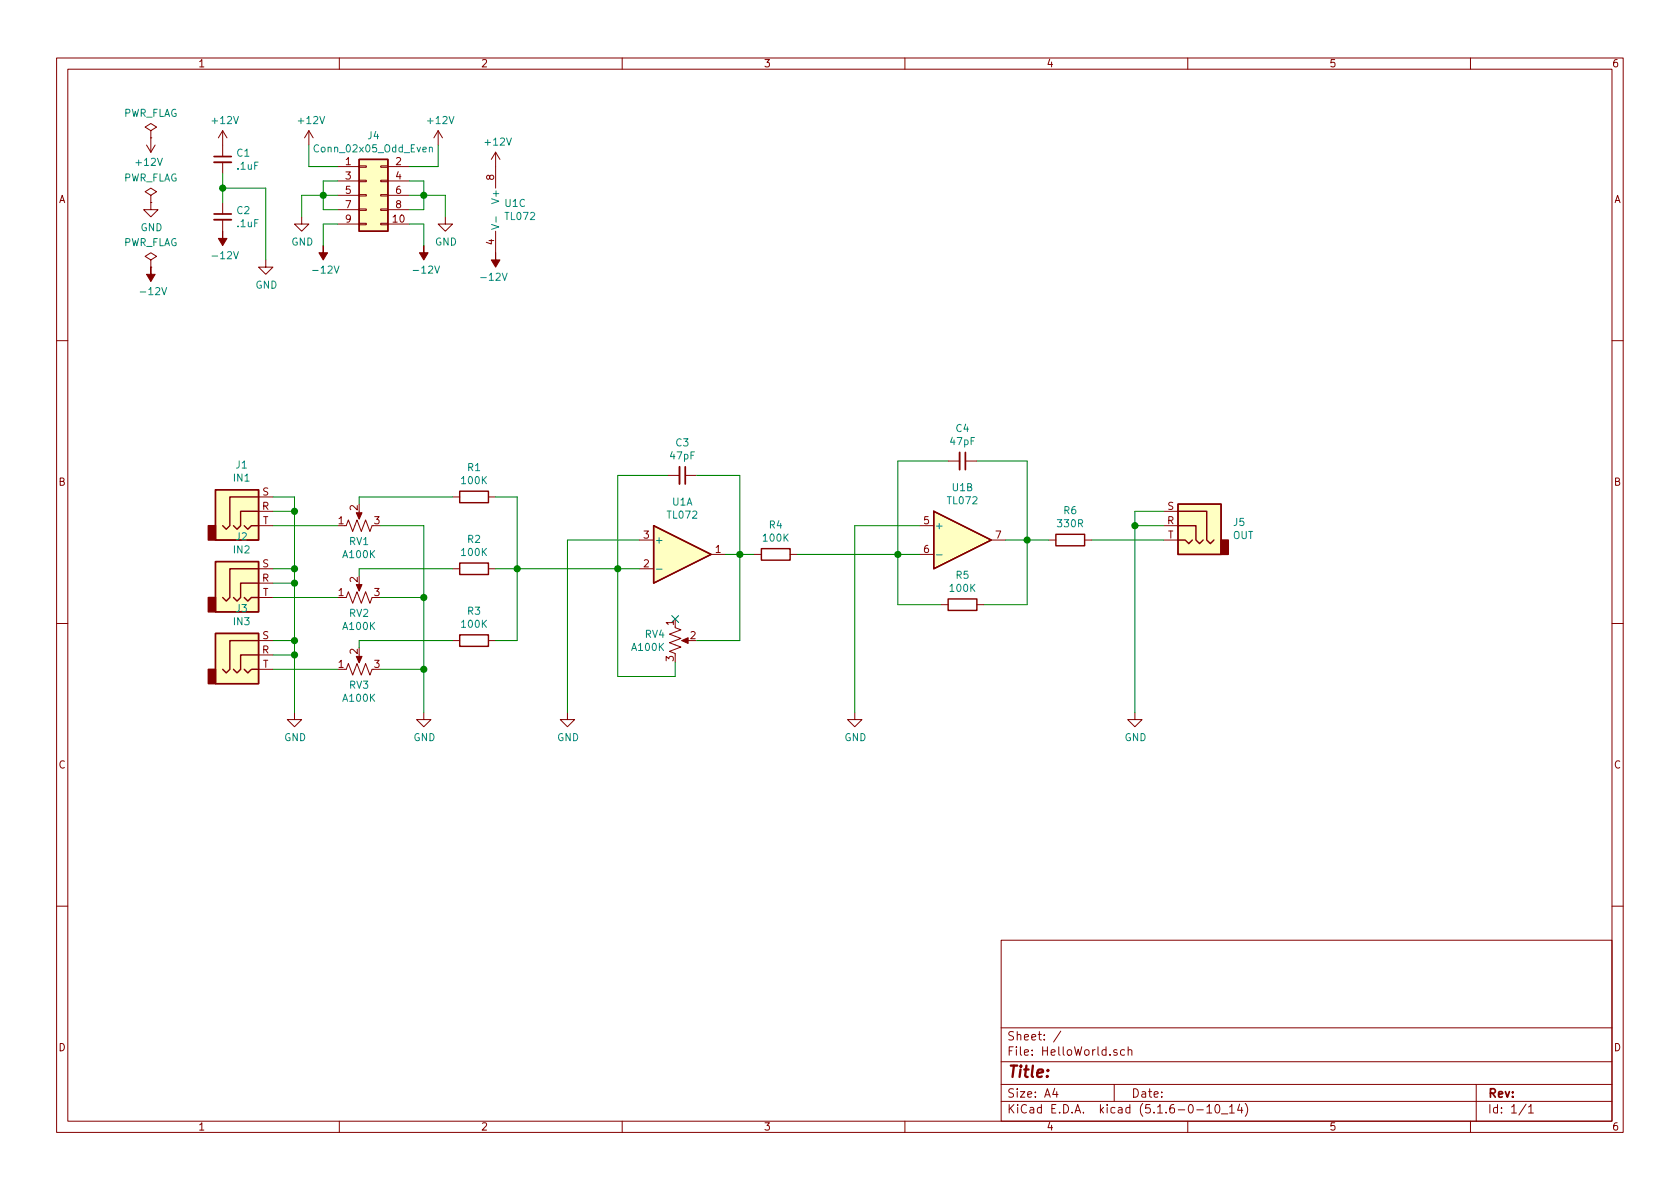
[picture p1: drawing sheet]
EESchema Schematic File Version 4
EELAYER 30 0
EELAYER END
$Descr A4 11693 8268
encoding utf-8
Sheet 1 1
Title ""
Date ""
Rev ""
Comp ""
Comment1 ""
Comment2 ""
Comment3 ""
Comment4 ""
$EndDescr
$Comp
L Device:R R1
U 1 1
P 3300 3450
F 0 "R1" V 3093 3450 50  0000 C CNN
F 1 "100K" V 3184 3450 50  0000 C CNN
F 2 "Resistor_THT:R_Axial_DIN0204_L3.6mm_D1.6mm_P7.62mm_Horizontal" V 3230 3450 50  0001 C CNN
F 3 "~" H 3300 3450 50  0001 C CNN
	1    3300 3450
	0    1    1    0   
$EndComp
$Comp
L Device:R R2
U 1 1
P 3300 3950
F 0 "R2" V 3093 3950 50  0000 C CNN
F 1 "100K" V 3184 3950 50  0000 C CNN
F 2 "Resistor_THT:R_Axial_DIN0204_L3.6mm_D1.6mm_P7.62mm_Horizontal" V 3230 3950 50  0001 C CNN
F 3 "~" H 3300 3950 50  0001 C CNN
	1    3300 3950
	0    1    1    0   
$EndComp
$Comp
L Device:R R3
U 1 1
P 3300 4450
F 0 "R3" V 3093 4450 50  0000 C CNN
F 1 "100K" V 3184 4450 50  0000 C CNN
F 2 "Resistor_THT:R_Axial_DIN0204_L3.6mm_D1.6mm_P7.62mm_Horizontal" V 3230 4450 50  0001 C CNN
F 3 "~" H 3300 4450 50  0001 C CNN
	1    3300 4450
	0    1    1    0   
$EndComp
$Comp
L power:+12V #PWR01
U 1 1
P 3050 1000
F 0 "#PWR01" H 3050 850 50  0001 C CNN
F 1 "+12V" H 3065 1173 50  0000 C CNN
F 2 "" H 3050 1000 50  0001 C CNN
F 3 "" H 3050 1000 50  0001 C CNN
	1    3050 1000
	1    0    0    -1  
$EndComp
$Comp
L power:-12V #PWR02
U 1 1
P 2950 1700
F 0 "#PWR02" H 2950 1800 50  0001 C CNN
F 1 "-12V" H 2965 1873 50  0000 C CNN
F 2 "" H 2950 1700 50  0001 C CNN
F 3 "" H 2950 1700 50  0001 C CNN
	1    2950 1700
	1    0    0    1   
$EndComp
$Comp
L power:GND #PWR04
U 1 1
P 3100 1500
F 0 "#PWR04" H 3100 1250 50  0001 C CNN
F 1 "GND" H 3105 1327 50  0000 C CNN
F 2 "" H 3100 1500 50  0001 C CNN
F 3 "" H 3100 1500 50  0001 C CNN
	1    3100 1500
	1    0    0    -1  
$EndComp
Wire Wire Line
	3050 1000 3050 1150
Wire Wire Line
	3050 1150 2850 1150
Wire Wire Line
	2850 1550 2950 1550
Wire Wire Line
	2950 1550 2950 1700
$Comp
L power:+12V #PWR05
U 1 1
P 1550 1000
F 0 "#PWR05" H 1550 850 50  0001 C CNN
F 1 "+12V" H 1565 1173 50  0000 C CNN
F 2 "" H 1550 1000 50  0001 C CNN
F 3 "" H 1550 1000 50  0001 C CNN
	1    1550 1000
	1    0    0    -1  
$EndComp
$Comp
L power:-12V #PWR06
U 1 1
P 1550 1600
F 0 "#PWR06" H 1550 1700 50  0001 C CNN
F 1 "-12V" H 1565 1773 50  0000 C CNN
F 2 "" H 1550 1600 50  0001 C CNN
F 3 "" H 1550 1600 50  0001 C CNN
	1    1550 1600
	1    0    0    1   
$EndComp
$Comp
L power:GND #PWR08
U 1 1
P 1850 1800
F 0 "#PWR08" H 1850 1550 50  0001 C CNN
F 1 "GND" H 1855 1627 50  0000 C CNN
F 2 "" H 1850 1800 50  0001 C CNN
F 3 "" H 1850 1800 50  0001 C CNN
	1    1850 1800
	1    0    0    -1  
$EndComp
$Comp
L Device:C_Small C1
U 1 1
P 1550 1100
F 0 "C1" H 1642 1146 50  0000 L CNN
F 1 ".1uF" H 1642 1055 50  0000 L CNN
F 2 "Capacitor_THT:C_Disc_D3.8mm_W2.6mm_P2.50mm" H 1550 1100 50  0001 C CNN
F 3 "~" H 1550 1100 50  0001 C CNN
	1    1550 1100
	1    0    0    -1  
$EndComp
$Comp
L Device:C_Small C2
U 1 1
P 1550 1500
F 0 "C2" H 1642 1546 50  0000 L CNN
F 1 ".1uF" H 1642 1455 50  0000 L CNN
F 2 "Capacitor_THT:C_Disc_D3.8mm_W2.6mm_P2.50mm" H 1550 1500 50  0001 C CNN
F 3 "~" H 1550 1500 50  0001 C CNN
	1    1550 1500
	1    0    0    -1  
$EndComp
$Comp
L Amplifier_Operational:TL072 U1
U 3 1
P 3550 1450
F 0 "U1" H 3508 1496 50  0000 L CNN
F 1 "TL072" H 3508 1405 50  0000 L CNN
F 2 "Package_DIP:DIP-8_W10.16mm" H 3550 1450 50  0001 C CNN
F 3 "http://www.ti.com/lit/ds/symlink/tl071.pdf" H 3550 1450 50  0001 C CNN
	3    3550 1450
	1    0    0    -1  
$EndComp
$Comp
L power:+12V #PWR09
U 1 1
P 3450 1150
F 0 "#PWR09" H 3450 1000 50  0001 C CNN
F 1 "+12V" H 3465 1323 50  0000 C CNN
F 2 "" H 3450 1150 50  0001 C CNN
F 3 "" H 3450 1150 50  0001 C CNN
	1    3450 1150
	1    0    0    -1  
$EndComp
$Comp
L power:-12V #PWR010
U 1 1
P 3450 1750
F 0 "#PWR010" H 3450 1850 50  0001 C CNN
F 1 "-12V" H 3465 1923 50  0000 C CNN
F 2 "" H 3450 1750 50  0001 C CNN
F 3 "" H 3450 1750 50  0001 C CNN
	1    3450 1750
	-1   0    0    1   
$EndComp
$Comp
L Amplifier_Operational:TL072 U1
U 1 1
P 4750 3850
F 0 "U1" H 4750 4217 50  0000 C CNN
F 1 "TL072" H 4750 4126 50  0000 C CNN
F 2 "Package_DIP:DIP-8_W10.16mm" H 4750 3850 50  0001 C CNN
F 3 "http://www.ti.com/lit/ds/symlink/tl071.pdf" H 4750 3850 50  0001 C CNN
	1    4750 3850
	1    0    0    -1  
$EndComp
$Comp
L Connector:AudioJack3 J1
U 1 1
P 1700 3550
F 0 "J1" H 1682 3875 50  0000 C CNN
F 1 "IN1" H 1682 3784 50  0000 C CNN
F 2 "Connector_Audio:Jack_3.5mm_QingPu_WQP-PJ398SM_Vertical_CircularHoles" H 1700 3550 50  0001 C CNN
F 3 "~" H 1700 3550 50  0001 C CNN
	1    1700 3550
	1    0    0    -1  
$EndComp
$Comp
L Connector:AudioJack3 J2
U 1 1
P 1700 4050
F 0 "J2" H 1682 4375 50  0000 C CNN
F 1 "IN2" H 1682 4284 50  0000 C CNN
F 2 "Connector_Audio:Jack_3.5mm_QingPu_WQP-PJ398SM_Vertical_CircularHoles" H 1700 4050 50  0001 C CNN
F 3 "~" H 1700 4050 50  0001 C CNN
	1    1700 4050
	1    0    0    -1  
$EndComp
$Comp
L Connector:AudioJack3 J3
U 1 1
P 1700 4550
F 0 "J3" H 1682 4875 50  0000 C CNN
F 1 "IN3" H 1682 4784 50  0000 C CNN
F 2 "Connector_Audio:Jack_3.5mm_QingPu_WQP-PJ398SM_Vertical_CircularHoles" H 1700 4550 50  0001 C CNN
F 3 "~" H 1700 4550 50  0001 C CNN
	1    1700 4550
	1    0    0    -1  
$EndComp
$Comp
L power:GND #PWR03
U 1 1
P 2050 4950
F 0 "#PWR03" H 2050 4700 50  0001 C CNN
F 1 "GND" H 2055 4777 50  0000 C CNN
F 2 "" H 2050 4950 50  0001 C CNN
F 3 "" H 2050 4950 50  0001 C CNN
	1    2050 4950
	1    0    0    -1  
$EndComp
Wire Wire Line
	1900 3450 2050 3450
Wire Wire Line
	2050 3450 2050 3550
Wire Wire Line
	1900 3550 2050 3550
Connection ~ 2050 3550
Wire Wire Line
	2050 3550 2050 3950
Wire Wire Line
	1900 3950 2050 3950
Connection ~ 2050 3950
Wire Wire Line
	2050 3950 2050 4050
Wire Wire Line
	1900 4050 2050 4050
Connection ~ 2050 4050
Wire Wire Line
	2050 4050 2050 4450
Wire Wire Line
	1900 4450 2050 4450
Connection ~ 2050 4450
Wire Wire Line
	2050 4450 2050 4550
Wire Wire Line
	1900 4550 2050 4550
Connection ~ 2050 4550
Wire Wire Line
	2050 4550 2050 4950
$Comp
L Device:R_POT_US RV1
U 1 1
P 2500 3650
F 0 "RV1" V 2387 3650 50  0000 C CNN
F 1 "A100K" V 2296 3650 50  0000 C CNN
F 2 "Potentiometer_THT:Potentiometer_Alpha_RD901F-40-00D_Single_Vertical" H 2500 3650 50  0001 C CNN
F 3 "~" H 2500 3650 50  0001 C CNN
	1    2500 3650
	0    -1   -1   0   
$EndComp
$Comp
L Device:R_POT_US RV2
U 1 1
P 2500 4150
F 0 "RV2" V 2387 4150 50  0000 C CNN
F 1 "A100K" V 2296 4150 50  0000 C CNN
F 2 "Potentiometer_THT:Potentiometer_Alpha_RD901F-40-00D_Single_Vertical" H 2500 4150 50  0001 C CNN
F 3 "~" H 2500 4150 50  0001 C CNN
	1    2500 4150
	0    -1   -1   0   
$EndComp
$Comp
L Device:R_POT_US RV3
U 1 1
P 2500 4650
F 0 "RV3" V 2387 4650 50  0000 C CNN
F 1 "A100K" V 2296 4650 50  0000 C CNN
F 2 "Potentiometer_THT:Potentiometer_Alpha_RD901F-40-00D_Single_Vertical" H 2500 4650 50  0001 C CNN
F 3 "~" H 2500 4650 50  0001 C CNN
	1    2500 4650
	0    -1   -1   0   
$EndComp
Wire Wire Line
	1900 4150 2350 4150
Wire Wire Line
	1900 4650 2350 4650
Wire Wire Line
	1900 3650 2350 3650
$Comp
L power:GND #PWR07
U 1 1
P 2950 4950
F 0 "#PWR07" H 2950 4700 50  0001 C CNN
F 1 "GND" H 2955 4777 50  0000 C CNN
F 2 "" H 2950 4950 50  0001 C CNN
F 3 "" H 2950 4950 50  0001 C CNN
	1    2950 4950
	1    0    0    -1  
$EndComp
Wire Wire Line
	2650 3650 2950 3650
Wire Wire Line
	2950 3650 2950 4150
Wire Wire Line
	2650 4150 2950 4150
Connection ~ 2950 4150
Wire Wire Line
	2950 4150 2950 4650
Wire Wire Line
	2650 4650 2950 4650
Connection ~ 2950 4650
Wire Wire Line
	2950 4650 2950 4950
Wire Wire Line
	2500 4500 2500 4450
Wire Wire Line
	2500 4450 3150 4450
Wire Wire Line
	2500 4000 2500 3950
Wire Wire Line
	2500 3950 3150 3950
Wire Wire Line
	2500 3500 2500 3450
Wire Wire Line
	2500 3450 3150 3450
Wire Wire Line
	3450 3950 3600 3950
Wire Wire Line
	3450 3450 3600 3450
Wire Wire Line
	3600 3450 3600 3950
Connection ~ 3600 3950
Wire Wire Line
	3450 4450 3600 4450
Wire Wire Line
	3600 4450 3600 3950
$Comp
L Device:R_POT_US RV4
U 1 1
P 4700 4450
F 0 "RV4" H 4632 4496 50  0000 R CNN
F 1 "A100K" H 4632 4405 50  0000 R CNN
F 2 "Potentiometer_THT:Potentiometer_Alpha_RD901F-40-00D_Single_Vertical" H 4700 4450 50  0001 C CNN
F 3 "~" H 4700 4450 50  0001 C CNN
	1    4700 4450
	1    0    0    -1  
$EndComp
$Comp
L Device:R R4
U 1 1
P 5400 3850
F 0 "R4" V 5193 3850 50  0000 C CNN
F 1 "100K" V 5284 3850 50  0000 C CNN
F 2 "Resistor_THT:R_Axial_DIN0204_L3.6mm_D1.6mm_P7.62mm_Horizontal" V 5330 3850 50  0001 C CNN
F 3 "~" H 5400 3850 50  0001 C CNN
	1    5400 3850
	0    1    1    0   
$EndComp
Wire Wire Line
	4700 4600 4700 4700
Wire Wire Line
	4700 4700 4300 4700
Wire Wire Line
	4300 4700 4300 3950
Connection ~ 4300 3950
Wire Wire Line
	4300 3950 4450 3950
Wire Wire Line
	4850 4450 5150 4450
Wire Wire Line
	5150 4450 5150 3850
Wire Wire Line
	5150 3850 5050 3850
Wire Wire Line
	5250 3850 5150 3850
Connection ~ 5150 3850
$Comp
L power:GND #PWR011
U 1 1
P 3950 4950
F 0 "#PWR011" H 3950 4700 50  0001 C CNN
F 1 "GND" H 3955 4777 50  0000 C CNN
F 2 "" H 3950 4950 50  0001 C CNN
F 3 "" H 3950 4950 50  0001 C CNN
	1    3950 4950
	1    0    0    -1  
$EndComp
$Comp
L Device:C_Small C3
U 1 1
P 4750 3300
F 0 "C3" V 4521 3300 50  0000 C CNN
F 1 "47pF" V 4612 3300 50  0000 C CNN
F 2 "Capacitor_THT:C_Disc_D3.8mm_W2.6mm_P2.50mm" H 4750 3300 50  0001 C CNN
F 3 "~" H 4750 3300 50  0001 C CNN
	1    4750 3300
	0    1    1    0   
$EndComp
Wire Wire Line
	4300 3950 4300 3300
Wire Wire Line
	4300 3300 4650 3300
Wire Wire Line
	4850 3300 5150 3300
Wire Wire Line
	5150 3300 5150 3850
$Comp
L Amplifier_Operational:TL072 U1
U 2 1
P 6700 3750
F 0 "U1" H 6700 4117 50  0000 C CNN
F 1 "TL072" H 6700 4026 50  0000 C CNN
F 2 "Package_DIP:DIP-8_W10.16mm" H 6700 3750 50  0001 C CNN
F 3 "http://www.ti.com/lit/ds/symlink/tl071.pdf" H 6700 3750 50  0001 C CNN
	2    6700 3750
	1    0    0    -1  
$EndComp
Wire Wire Line
	5550 3850 6250 3850
$Comp
L Device:C_Small C4
U 1 1
P 6700 3200
F 0 "C4" V 6471 3200 50  0000 C CNN
F 1 "47pF" V 6562 3200 50  0000 C CNN
F 2 "Capacitor_THT:C_Disc_D3.8mm_W2.6mm_P2.50mm" H 6700 3200 50  0001 C CNN
F 3 "~" H 6700 3200 50  0001 C CNN
	1    6700 3200
	0    1    1    0   
$EndComp
Wire Wire Line
	3600 3950 4300 3950
Wire Wire Line
	4450 3750 3950 3750
Wire Wire Line
	3950 3750 3950 4950
Wire Wire Line
	6250 3850 6250 3200
Wire Wire Line
	6250 3200 6600 3200
Connection ~ 6250 3850
Wire Wire Line
	6250 3850 6400 3850
$Comp
L power:GND #PWR012
U 1 1
P 5950 4950
F 0 "#PWR012" H 5950 4700 50  0001 C CNN
F 1 "GND" H 5955 4777 50  0000 C CNN
F 2 "" H 5950 4950 50  0001 C CNN
F 3 "" H 5950 4950 50  0001 C CNN
	1    5950 4950
	1    0    0    -1  
$EndComp
Wire Wire Line
	5950 4950 5950 3650
Wire Wire Line
	5950 3650 6400 3650
Wire Wire Line
	6800 3200 7150 3200
Wire Wire Line
	7150 3200 7150 3750
Wire Wire Line
	7150 3750 7000 3750
$Comp
L Device:R R5
U 1 1
P 6700 4200
F 0 "R5" V 6493 4200 50  0000 C CNN
F 1 "100K" V 6584 4200 50  0000 C CNN
F 2 "Resistor_THT:R_Axial_DIN0204_L3.6mm_D1.6mm_P7.62mm_Horizontal" V 6630 4200 50  0001 C CNN
F 3 "~" H 6700 4200 50  0001 C CNN
	1    6700 4200
	0    1    1    0   
$EndComp
Wire Wire Line
	6250 3850 6250 4200
Wire Wire Line
	6250 4200 6550 4200
Wire Wire Line
	6850 4200 7150 4200
Wire Wire Line
	7150 4200 7150 3750
Connection ~ 7150 3750
$Comp
L Device:R R6
U 1 1
P 7450 3750
F 0 "R6" V 7243 3750 50  0000 C CNN
F 1 "330R" V 7334 3750 50  0000 C CNN
F 2 "Resistor_THT:R_Axial_DIN0204_L3.6mm_D1.6mm_P7.62mm_Horizontal" V 7380 3750 50  0001 C CNN
F 3 "~" H 7450 3750 50  0001 C CNN
	1    7450 3750
	0    1    1    0   
$EndComp
Wire Wire Line
	7150 3750 7300 3750
$Comp
L Connector:AudioJack3 J5
U 1 1
P 8300 3650
F 0 "J5" H 8020 3675 50  0000 R CNN
F 1 "OUT" H 8020 3584 50  0000 R CNN
F 2 "Connector_Audio:Jack_3.5mm_QingPu_WQP-PJ398SM_Vertical_CircularHoles" H 8300 3650 50  0001 C CNN
F 3 "~" H 8300 3650 50  0001 C CNN
	1    8300 3650
	-1   0    0    -1  
$EndComp
Wire Wire Line
	7600 3750 8100 3750
$Comp
L power:GND #PWR013
U 1 1
P 7900 4950
F 0 "#PWR013" H 7900 4700 50  0001 C CNN
F 1 "GND" H 7905 4777 50  0000 C CNN
F 2 "" H 7900 4950 50  0001 C CNN
F 3 "" H 7900 4950 50  0001 C CNN
	1    7900 4950
	1    0    0    -1  
$EndComp
Wire Wire Line
	7900 4950 7900 3650
Wire Wire Line
	7900 3550 8100 3550
Wire Wire Line
	8100 3650 7900 3650
Connection ~ 7900 3650
Wire Wire Line
	7900 3650 7900 3550
NoConn ~ 4700 4300
Wire Wire Line
	1550 1200 1550 1300
Wire Wire Line
	1850 1800 1850 1300
Connection ~ 1550 1300
Wire Wire Line
	1550 1300 1550 1400
Wire Wire Line
	1850 1300 1550 1300
$Comp
L power:PWR_FLAG #FLG0101
U 1 1
P 1050 950
F 0 "#FLG0101" H 1050 1025 50  0001 C CNN
F 1 "PWR_FLAG" H 1050 1123 50  0000 C CNN
F 2 "" H 1050 950 50  0001 C CNN
F 3 "~" H 1050 950 50  0001 C CNN
	1    1050 950 
	1    0    0    -1  
$EndComp
$Comp
L power:PWR_FLAG #FLG0102
U 1 1
P 1050 1400
F 0 "#FLG0102" H 1050 1475 50  0001 C CNN
F 1 "PWR_FLAG" H 1050 1573 50  0000 C CNN
F 2 "" H 1050 1400 50  0001 C CNN
F 3 "~" H 1050 1400 50  0001 C CNN
	1    1050 1400
	1    0    0    -1  
$EndComp
$Comp
L power:PWR_FLAG #FLG0103
U 1 1
P 1050 1850
F 0 "#FLG0103" H 1050 1925 50  0001 C CNN
F 1 "PWR_FLAG" H 1050 2023 50  0000 C CNN
F 2 "" H 1050 1850 50  0001 C CNN
F 3 "~" H 1050 1850 50  0001 C CNN
	1    1050 1850
	1    0    0    -1  
$EndComp
$Comp
L power:+12V #PWR0101
U 1 1
P 1050 950
F 0 "#PWR0101" H 1050 800 50  0001 C CNN
F 1 "+12V" H 1065 1123 50  0000 C CNN
F 2 "" H 1050 950 50  0001 C CNN
F 3 "" H 1050 950 50  0001 C CNN
	1    1050 950 
	-1   0    0    1   
$EndComp
$Comp
L power:GND #PWR0102
U 1 1
P 1050 1400
F 0 "#PWR0102" H 1050 1150 50  0001 C CNN
F 1 "GND" H 1055 1227 50  0000 C CNN
F 2 "" H 1050 1400 50  0001 C CNN
F 3 "" H 1050 1400 50  0001 C CNN
	1    1050 1400
	1    0    0    -1  
$EndComp
$Comp
L power:-12V #PWR0103
U 1 1
P 1050 1850
F 0 "#PWR0103" H 1050 1950 50  0001 C CNN
F 1 "-12V" H 1065 2023 50  0000 C CNN
F 2 "" H 1050 1850 50  0001 C CNN
F 3 "" H 1050 1850 50  0001 C CNN
	1    1050 1850
	1    0    0    1   
$EndComp
$Comp
L Connector_Generic:Conn_02x05_Odd_Even J4
U 1 1
P 2550 1350
F 0 "J4" H 2600 1767 50  0000 C CNN
F 1 "Conn_02x05_Odd_Even" H 2600 1676 50  0000 C CNN
F 2 "Connector_PinHeader_2.54mm:PinHeader_2x05_P2.54mm_Vertical" H 2550 1350 50  0001 C CNN
F 3 "~" H 2550 1350 50  0001 C CNN
	1    2550 1350
	1    0    0    -1  
$EndComp
Wire Wire Line
	2850 1450 2950 1450
Wire Wire Line
	2950 1450 2950 1350
Wire Wire Line
	2950 1250 2850 1250
Wire Wire Line
	2850 1350 2950 1350
Connection ~ 2950 1350
Wire Wire Line
	2950 1350 2950 1250
Wire Wire Line
	2950 1350 3100 1350
Wire Wire Line
	3100 1350 3100 1500
Wire Wire Line
	2350 1250 2250 1250
Wire Wire Line
	2250 1250 2250 1350
Wire Wire Line
	2250 1450 2350 1450
Wire Wire Line
	2350 1350 2250 1350
Connection ~ 2250 1350
Wire Wire Line
	2250 1350 2250 1450
$Comp
L power:GND #PWR0104
U 1 1
P 2100 1500
F 0 "#PWR0104" H 2100 1250 50  0001 C CNN
F 1 "GND" H 2105 1327 50  0000 C CNN
F 2 "" H 2100 1500 50  0001 C CNN
F 3 "" H 2100 1500 50  0001 C CNN
	1    2100 1500
	1    0    0    -1  
$EndComp
Wire Wire Line
	2100 1500 2100 1350
Wire Wire Line
	2100 1350 2250 1350
$Comp
L power:+12V #PWR0105
U 1 1
P 2150 1000
F 0 "#PWR0105" H 2150 850 50  0001 C CNN
F 1 "+12V" H 2165 1173 50  0000 C CNN
F 2 "" H 2150 1000 50  0001 C CNN
F 3 "" H 2150 1000 50  0001 C CNN
	1    2150 1000
	1    0    0    -1  
$EndComp
Wire Wire Line
	2150 1000 2150 1150
Wire Wire Line
	2150 1150 2350 1150
$Comp
L power:-12V #PWR0106
U 1 1
P 2250 1700
F 0 "#PWR0106" H 2250 1800 50  0001 C CNN
F 1 "-12V" H 2265 1873 50  0000 C CNN
F 2 "" H 2250 1700 50  0001 C CNN
F 3 "" H 2250 1700 50  0001 C CNN
	1    2250 1700
	1    0    0    1   
$EndComp
Wire Wire Line
	2250 1700 2250 1550
Wire Wire Line
	2250 1550 2350 1550
$EndSCHEMATC
